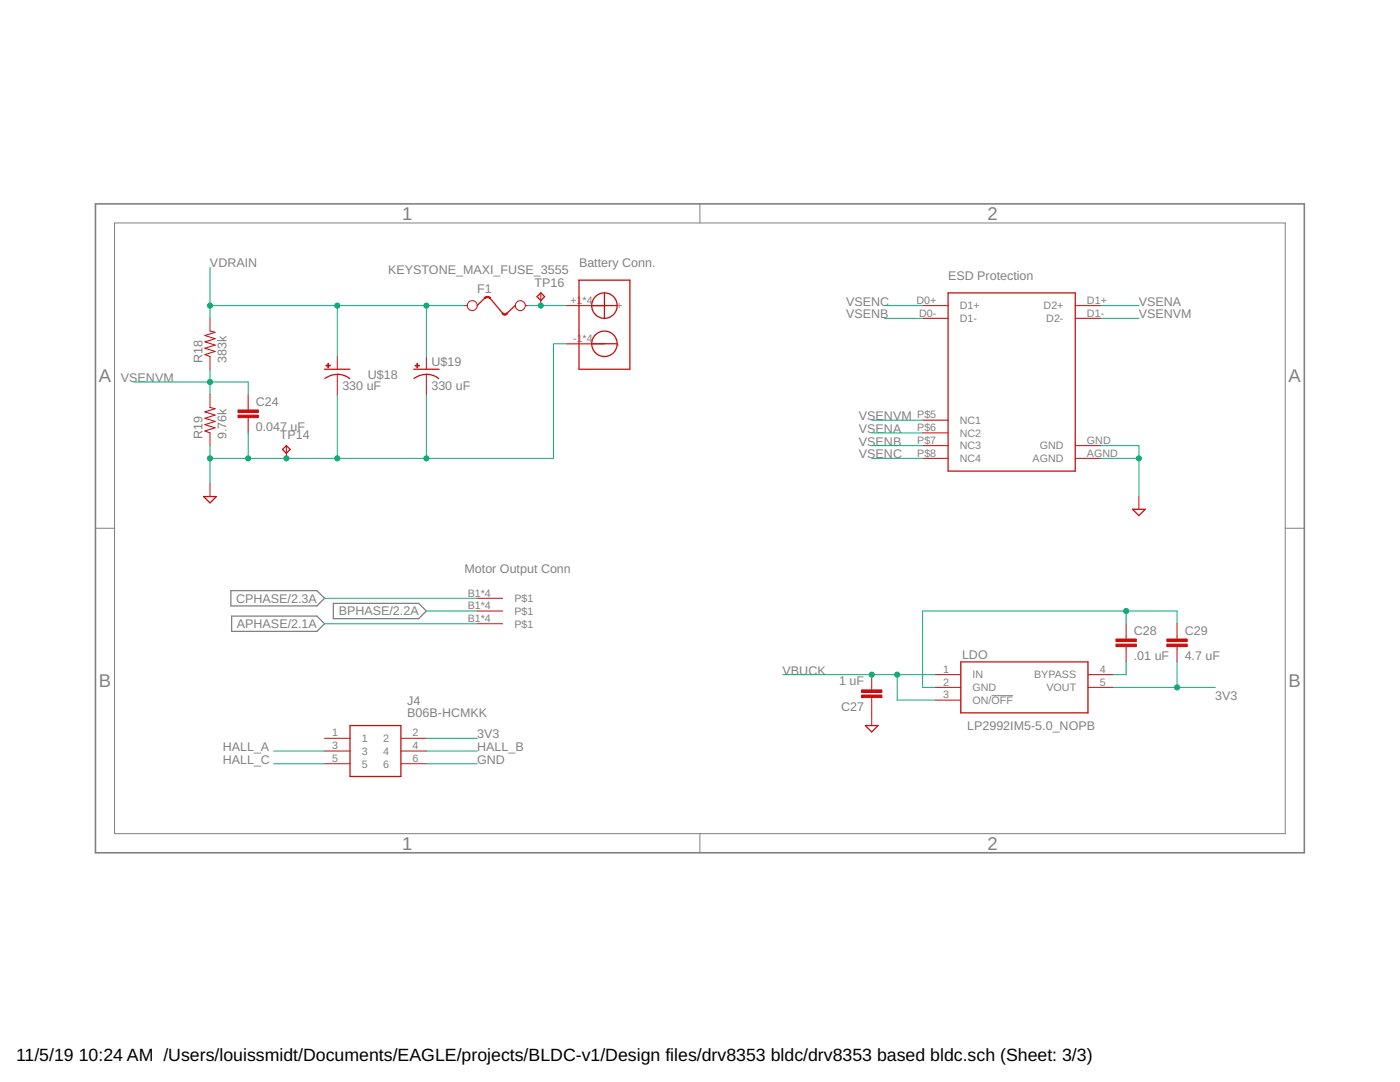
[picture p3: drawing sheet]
<svg xmlns="http://www.w3.org/2000/svg" width="279mm" height="216mm" viewBox="0 0 279 216" stroke-linecap="round" stroke-linejoin="round" font-family="sans-serif">
<path d="M19 40.7h241.3v129.5h-241.3z" fill="none" stroke="#808080" stroke-width=".32"/>
<path d="M22.9 44.5h233.6v121.8h-233.6zM139.7 40.7v3.8M19 105.4h3.9M256.5 105.4h3.8M197.9 138.8h4.3M139.7 166.3v3.9" fill="none" stroke="#808080" stroke-width=".2"/>
<path d="M46.1 117.9h17.1l1.6 1.5-1.6 1.5h-17.1zM46.2 122.9h17l1.6 1.6-1.6 1.5h-17zM66.5 120.4h17.1l1.5 1.5-1.5 1.5h-17.1z" fill="none" stroke="#808080" stroke-width=".25"/>
<g fill="none" stroke="#c90d0c" stroke-width=".25">
<path d="M96.8 59.5l-1.6 1.5M97.8 59.5l2.5 3M107.2 59.2l.7-.8 .8 .8-.8 .8zM115.5 55.9h10.2v17.8h-10.2zM120.6 58.4v5.1M189.2 58.4h25.4v35.6h-25.4zM64.8 73.7h5M64.8 75.5a4 4 0 0 1 5 0M82.5 73.7h5.1M82.6 75.5a4 4 0 0 1 5 0M102.8 61l-1.6 1.5M118.1 61h5.1"/>
<path d="M118.1 68.6h5.1M40.6 99.1h2.6l-1.3 1.3zM56.4 89.7l.7-.8 .8 .8-.8 .7zM226 101.6h2.6l-1.3 1.3zM191.7 132.1h25.4v10.1h-25.4zM69.8 144.8h10.2v10.1h-10.2zM172.7 144.8h2.5l-1.2 1.2z"/>
<circle cx="120.6" cy="68.6" r="2.54"/>
<circle cx="120.6" cy="61" r="2.54"/>
</g>
<g fill="none" stroke="#c90d0c" stroke-width=".2">
<path d="M107.9 58.4v2.6M41.9 63.5v2.6M41.9 71.1v2.6M41.9 78.8v2.5M49.5 78.8v3M67.3 71.1v2.6M67.3 74.7v4.1M85.1 71.1v2.6M85.1 74.7v4.1M92.7 61h.6M104.8 61h.6M113 61h7.6"/>
<path d="M113 68.6h7.6M184.1 61h5.1M184.1 63.5h5.1M214.6 61h5.1M214.6 63.5h5.1M41.9 86.4v2.5M41.9 96.5v2.6M49.5 83.3v3.1M57.1 88.9v2.6M184.1 91.5h5.1M184.1 88.9h5.1M184.1 86.4h5.1"/>
<path d="M184.1 83.8h5.1M214.6 91.5h5.1M214.6 88.9h5.1M227.3 99.1v2.5M95.2 119.4h5.1M95.2 121.9h5.1M95.2 124.5h5.1M174 134.6v3.1M174 139.2v5.6M186.7 134.6h5M186.7 137.2h5M186.7 139.7h5"/>
<path d="M217.1 134.6h5.1M217.1 137.2h5.1M224.7 124.5v3M224.7 129v3.1M234.9 124.5v3M234.9 129v3.1M64.8 147.3h5M64.8 149.9h5M64.8 152.4h5M80 147.3h5.1M80 149.9h5.1M80 152.4h5.1"/>
<circle cx="94.3" cy="61" r=".99"/>
<circle cx="103.8" cy="61" r=".99"/>
</g>
<path d="M41.9 66.1l1 .2-2 .7 2 .6-2 .6 2 .7-2 .6 2 .6-2 .7 1 .3M41.9 81.3l1 .3-2 .6 2 .6-2 .7 2 .6-2 .6 2 .7-2 .6 1 .4" fill="none" stroke="#c90d0c" stroke-width=".21"/>
<g fill="#c90d0c" stroke="#c90d0c" stroke-width=".2">
<path d="M47.5 82.8h4.1v.5h-4.1z"/>
<path d="M47.5 81.8h4.1v.5h-4.1z"/>
<path d="M65 72.9h.9v.1h-.9z"/>
<path d="M65.4 72.5h.2v.9h-.2z"/>
<path d="M82.8 72.9h.9v.1h-.9z"/>
<path d="M83.2 72.5h.1v.9h-.1z"/>
<path d="M171.9 137.7h4.1v.5h-4.1z"/>
<path d="M171.9 138.7h4.1v.5h-4.1z"/>
<path d="M222.7 128.5h4.1v.5h-4.1z"/>
<path d="M222.7 127.5h4.1v.5h-4.1z"/>
<path d="M232.9 128.5h4v.5h-4z"/>
<path d="M232.9 127.5h4v.5h-4z"/>
</g>
<g fill="#c90d0c" stroke="#c90d0c" stroke-width=".2">
<path d="M96.6 59.4l.7-.3v.3l-.5 .2z" fill-rule="evenodd"/>
<path d="M97.3 59.1l.6 .3-.2 .2-.4-.2z" fill-rule="evenodd"/>
<path d="M100.8 62.6l.3-.2 .2 .1-.4 .4z" fill-rule="evenodd"/>
<path d="M100.2 62.5l.2-.1 .4 .2v.3z" fill-rule="evenodd"/>
</g>
<g fill="none" stroke="#0dab76" stroke-width=".2">
<path d="M41.9 53.4v10.1M26.7 76.2h22.8v2.6M41.9 61h50.8M41.9 73.7v5.1M67.3 61v10.1M67.3 78.8v12.7M85.1 61v10.1M85.1 78.8v12.7M105.4 61h7.6M113 68.6h-2.5v22.9h-68.6M176.5 61h7.6M176.5 63.5h7.6"/>
<path d="M219.7 61h7.6M219.7 63.5h7.6M41.9 88.9v7.6M49.5 86.4v5.1M174 91.5h10.1M174 88.9h10.1M174 83.8h10.1M174 86.4h10.1M219.7 91.5h7.6M219.7 88.9h7.6v10.2M64.8 119.4h30.4M64.8 124.5h30.4"/>
<path d="M85.1 121.9h10.1M156.2 134.6h30.5M179 134.6v5.1h7.7M222.2 137.2h20.3M224.7 132.1v2.5h-2.5M224.7 121.9v2.6M234.9 124.5v-2.6h-50.8v15.3h2.6M234.9 132.1v5.1M54.6 152.4h10.2M54.6 149.9h10.2M85.1 152.4h10.1M85.1 147.3h10.1"/>
<path d="M85.1 149.9h10.1"/>
</g>
<g fill="#0dab76" stroke="#0dab76" stroke-width=".2">
<circle cx="41.9" cy="61" r=".51"/>
<circle cx="67.3" cy="61" r=".51"/>
<circle cx="85.1" cy="61" r=".51"/>
<circle cx="41.9" cy="91.5" r=".51"/>
<circle cx="49.5" cy="91.5" r=".51"/>
<circle cx="85.1" cy="91.5" r=".51"/>
<circle cx="67.3" cy="91.5" r=".51"/>
<circle cx="57.1" cy="91.5" r=".51"/>
<circle cx="227.3" cy="91.5" r=".51"/>
<circle cx="41.9" cy="76.2" r=".51"/>
<circle cx="107.9" cy="61" r=".51"/>
<circle cx="179" cy="134.6" r=".51"/>
<circle cx="174" cy="134.6" r=".51"/>
<circle cx="234.9" cy="137.2" r=".51"/>
<circle cx="224.7" cy="121.9" r=".51"/>
</g>
<g font-size="3.7" fill="#808080">
<text x="80.3" y="43.9">1</text>
<text x="197.1" y="43.9">2</text>
<text x="19.7" y="76.2">A</text>
<text x="257.2" y="76.2">A</text>
<text x="19.7" y="137.2">B</text>
<text x="257.2" y="137.2">B</text>
<text x="80.3" y="169.6">1</text>
<text x="197.1" y="169.6">2</text>
</g>
<g font-size="3.5">
<text x="3.2" y="211.7">11/5/19</text>
<text x="15.7" y="211.7">10:24 AM /Users/louissmidt/Documents/EAGLE/projects/BLDC-v1/Design files/drv8353 bldc/drv8353 based bldc.sch (Sheet: 3/3)</text>
</g>
<g font-size="2.5" fill="#808080">
<text x="41.9" y="53.4">VDRAIN</text>
<text x="115.6" y="53.4">Battery Conn.</text>
<text x="77.5" y="54.6">KEYSTONE_MAXI_FUSE_3555</text>
<text x="95.2" y="58.4">F1</text>
<text x="106.7" y="57.2">TP16</text>
<text x="189.2" y="55.9">ESD Protection</text>
<text x="168.9" y="61">VSENC</text>
<text x="168.9" y="63.5">VSENB</text>
<text x="227.3" y="63.5">VSENVM</text>
<text x="227.3" y="61">VSENA</text>
<text x="24.1" y="76.2">VSENVM</text>
<text x="40.4" y="72.4" transform="rotate(-90 40.4 72.4)">R18</text>
<text x="45.2" y="72.4" transform="rotate(-90 45.2 72.4)">383k</text>
<text x="68.3" y="77.9">330 uF</text>
<text x="73.4" y="75.6">U$18</text>
<text x="86.1" y="77.9">330 uF</text>
<text x="86.1" y="73">U$19</text>
<text x="51.1" y="80.9">C24</text>
<text x="171.4" y="83.8">VSENVM</text>
<text x="40.4" y="87.6" transform="rotate(-90 40.4 87.6)">R19</text>
<text x="45.2" y="87.6" transform="rotate(-90 45.2 87.6)">9.76k</text>
<text x="51.1" y="86">0.047 uF</text>
<text x="55.9" y="87.6">TP14</text>
<text x="171.4" y="86.4">VSENA</text>
<text x="171.4" y="88.9">VSENB</text>
<text x="171.4" y="91.5">VSENC</text>
<text x="92.7" y="114.3">Motor Output Conn</text>
<text x="47.1" y="120.3">CPHASE/2.3A</text>
<text x="47.3" y="125.4">APHASE/2.1A</text>
<text x="67.6" y="122.8">BPHASE/2.2A</text>
<text x="192" y="131.4">LDO</text>
<text x="226.3" y="131.7">.01 uF</text>
<text x="226.3" y="126.6">C28</text>
<text x="236.4" y="131.7">4.7 uF</text>
<text x="236.4" y="126.6">C29</text>
<text x="156.2" y="134.6">VBUCK</text>
<text x="167.4" y="136.8">1 uF</text>
<text x="81.3" y="143.1">B06B-HCMKK</text>
<text x="81.3" y="140.6">J4</text>
<text x="167.9" y="141.9">C27</text>
<text x="242.5" y="139.7">3V3</text>
<text x="44.4" y="149.9">HALL_A</text>
<text x="95.2" y="147.3">3V3</text>
<text x="95.2" y="149.9">HALL_B</text>
<text x="193" y="145.7">LP2992IM5-5.0_NOPB</text>
<text x="44.4" y="152.4">HALL_C</text>
<text x="95.2" y="152.4">GND</text>
</g>
<g font-size="2.1" fill="#808080">
<text x="113.8" y="60.6">+1*4</text>
<text x="123" y="61.7">+</text>
<text x="182.9" y="60.6">D0+</text>
<text x="183.4" y="63.2">D0-</text>
<text x="191.5" y="61.7">D1+</text>
<text x="191.5" y="64.3">D1-</text>
<text x="208.3" y="61.7">D2+</text>
<text x="208.8" y="64.3">D2-</text>
<text x="216.9" y="60.6">D1+</text>
<text x="216.9" y="63.2">D1-</text>
<text x="114.4" y="68.2">-1*4</text>
<text x="123" y="69.4">-</text>
<text x="183.1" y="83.5">P$5</text>
<text x="183.1" y="88.6">P$7</text>
<text x="183.1" y="86">P$6</text>
<text x="191.5" y="89.7">NC3</text>
<text x="191.5" y="87.1">NC2</text>
<text x="191.5" y="84.6">NC1</text>
<text x="207.5" y="89.7">GND</text>
<text x="216.9" y="88.6">GND</text>
<text x="183.1" y="91.1">P$8</text>
<text x="191.5" y="92.2">NC4</text>
<text x="206.1" y="92.2">AGND</text>
<text x="216.9" y="91.1">AGND</text>
<text x="93.3" y="119">B1*4</text>
<text x="93.3" y="121.6">B1*4</text>
<text x="93.3" y="124.1">B1*4</text>
<text x="102.7" y="120.1">P$1</text>
<text x="102.7" y="122.7">P$1</text>
<text x="102.7" y="125.2">P$1</text>
<text x="188.2" y="134.3">1</text>
<text x="188.2" y="136.8">2</text>
<text x="194.1" y="135.4">IN</text>
<text x="194.1" y="137.9">GND</text>
<text x="206.4" y="135.4">BYPASS</text>
<text x="208.8" y="137.9">VOUT</text>
<text x="219.5" y="134.3">4</text>
<text x="219.5" y="136.8">5</text>
<text x="188.2" y="139.3">3</text>
<text x="194.1" y="140.5">ON/OFF</text>
<text x="66.3" y="147">1</text>
<text x="66.3" y="149.5">3</text>
<text x="72.2" y="148.1">1</text>
<text x="76.5" y="148.1">2</text>
<text x="82.3" y="147">2</text>
<text x="82.3" y="149.5">4</text>
<text x="66.3" y="152">5</text>
<text x="72.2" y="150.6">3</text>
<text x="72.2" y="153.2">5</text>
<text x="76.5" y="150.6">4</text>
<text x="76.5" y="153.2">6</text>
<text x="82.3" y="152">6</text>
</g>
</svg>
